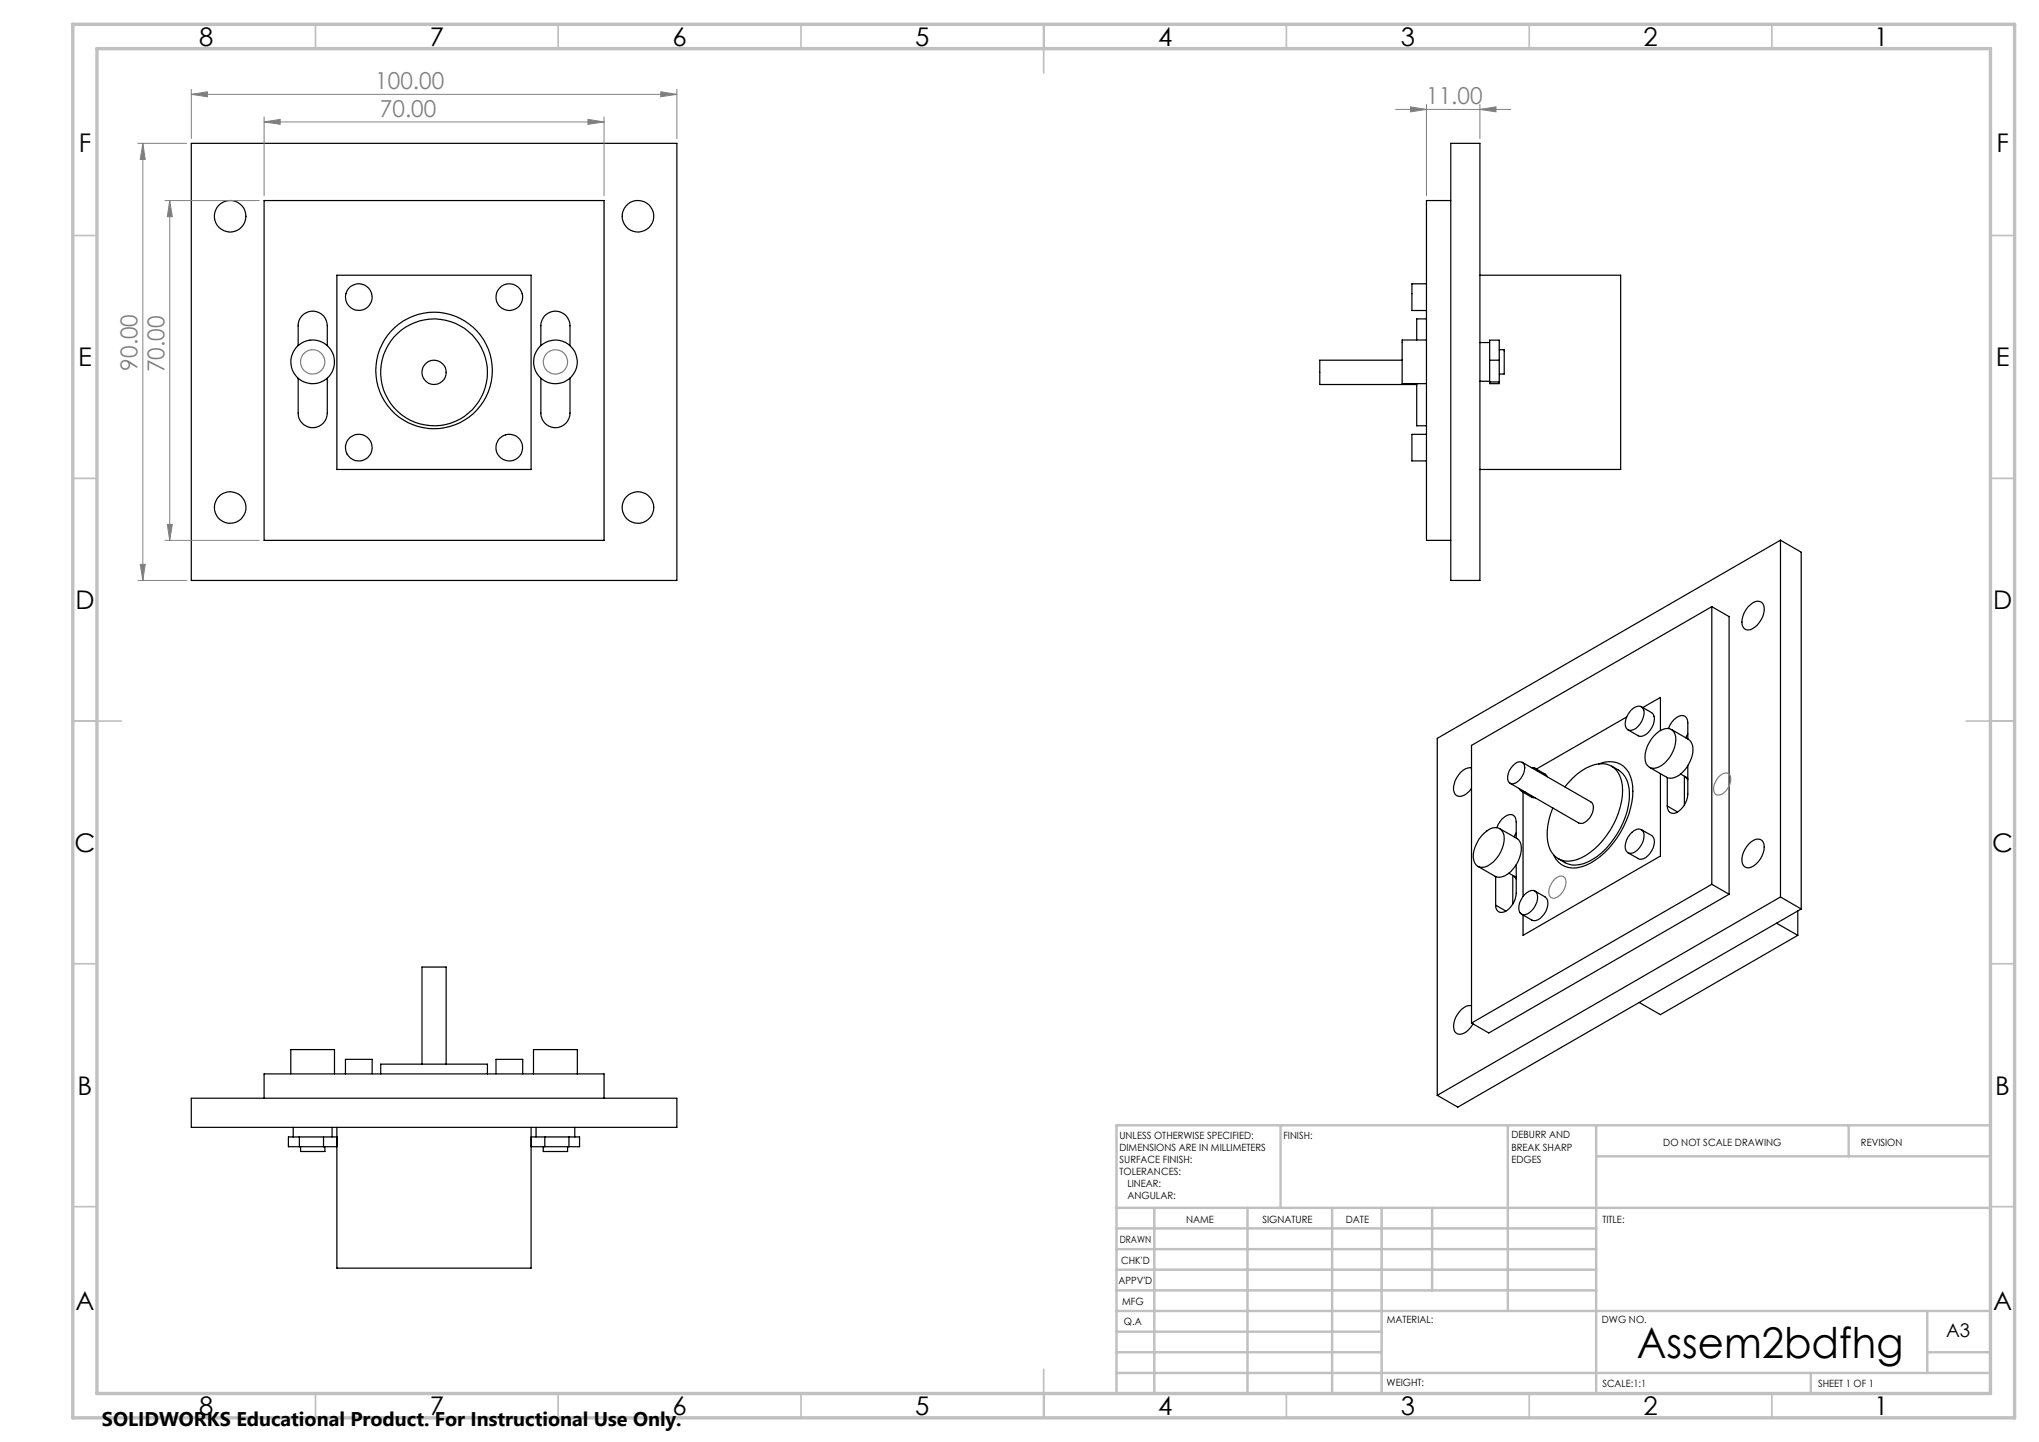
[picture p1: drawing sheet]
<svg xmlns="http://www.w3.org/2000/svg" width="420mm" height="297mm" viewBox="0 0 420 297" stroke-linecap="round" stroke-linejoin="round" font-family="sans-serif">
<g fill="none" stroke="#000" stroke-width=".25">
<path d="M39.4 29.5h100v90.1h-100zM298.8 29.5h6v90.1h-6zM54.4 41.3h70v70h-70zM69.4 56.7h40v40h-40zM293.8 58.5h-3v5.5h3M298.8 41.3h-5v70h5M304.8 56.7h29v40h-29M61.4 71.2v-4.1a3 3 0 0 1 3-3 3 3 0 0 1 3 3v4.1M61.4 77.9v7.2a3 3 0 0 0 3 3 3 3 0 0 0 3-3v-7.2M111.4 71.2v-4.1a3 3 0 0 1 3-3 3 3 0 0 1 3 3v4.1M111.4 77.9v7.2a3 3 0 0 0 3 3 3 3 0 0 0 3-3v-7.2M288.8 74.2h-16.9v5h19.9"/>
<path d="M291.8 79v8.7h2M293.8 65.7h-2v4.3M293.8 70h-5v9h5M304.8 70.6h2M304.8 78.5h2M306.8 74.2h2M306.8 70.1h2v8.9h-2zM306.8 78.7h2M308.8 72h1v5h-1M293.8 89.5h-3v5.4h3M366.7 111.3v73.4M366.7 111.3l4.3 2.4v73.5"/>
<path d="M366.7 111.3l-70.6 40.8v73.5M352.6 125l-49.5 28.5v57.2M352.6 125v57.1M352.6 125l3.6 2v57.2M360 125.1a2.36 2.36 0 0 1 2.8-1.1 2.49 2.49 0 0 1 .3 3 4.1 4.1 0 0 1-3.1 2.7 1.62 1.62 0 0 1-1.2-2.2 5.5 5.5 0 0 1 1.2-2.4zM303.1 158.2a2.98 2.98 0 0 0-3.1 2 2.91 2.91 0 0 0 0 3.7 2.36 2.36 0 0 0 2.8-1.1l.3-.5M311.6 157.8a1.74 1.74 0 0 1 2-.8 2.16 2.16 0 0 1 0 2.8 2.35 2.35 0 0 1-2.4 1.6 1.87 1.87 0 0 1-.3-2.6zM313.5 157l14.2 8.2a1.79 1.79 0 0 1 .3 2.2 3.3 3.3 0 0 1-2.3 2.2l-.5-.1-14.2-8.2M315.5 158.1a.96 .96 0 0 1 1.1 .6M316.2 158.2l2.2 1.3 .3 .5M329.4 157.3a4.7 4.7 0 0 1 6.7 3.5 16.7 16.7 0 0 1-3.9 12.9 12.8 12.8 0 0 1-7.4 5 4.3 4.3 0 0 1-4.8-2.6M332 157.8a5.6 5.6 0 0 1 3.6 5.9 16.8 16.8 0 0 1-8.4 13.8 5.4 5.4 0 0 1-6.2-.7"/>
<path d="M335.1 147.7l-18.6 10.7M336 146.3a1.96 1.96 0 0 1 2.1-.7 2.33 2.33 0 0 1 .1 3 2.48 2.48 0 0 1-2.9 1.7 2.33 2.33 0 0 1-.1-3zM338.1 145.6l2.1 1.2a1.95 1.95 0 0 1 .4 2.4 3.3 3.3 0 0 1-2.9 2.5l-2.4-1.4M338.4 145.7l3.6-2.1v6.9M341.2 151.1a2.69 2.69 0 0 1 3.2-.8 3.1 3.1 0 0 1 .6 3.5 6.5 6.5 0 0 1-3.9 4.4 1.83 1.83 0 0 1-2.3-2.2 6.7 6.7 0 0 1 2.4-4.9zM342 159.3v17l-28.3 16.3v-4.1M343.7 150a3.6 3.6 0 0 1 3-2.6 1.37 1.37 0 0 1 1 1.5v3.3M344.3 150.2l3.5 2.1a2.66 2.66 0 0 1 .9 2.8 6.7 6.7 0 0 1-4 5.1l-.6 .1-.8-.2-3.5-2.1M346.2 159.4l1.5 .9M347 159.9v5.9M347.7 157.7v5.9a4.3 4.3 0 0 1-2.9 3.9 1.27 1.27 0 0 1-1.4-1.5M347.7 151.1l-.5 .9"/>
<path d="M305.7 171.6a2.77 2.77 0 0 1 3.2-.9 2.88 2.88 0 0 1 .8 3.3 6.7 6.7 0 0 1-3.8 4.6 1.86 1.86 0 0 1-2.4-2.1 7 7 0 0 1 2.2-4.9zM308.3 170.5a3.7 3.7 0 0 1 3.1-2.7 1.38 1.38 0 0 1 .9 1.5v3.3M308.9 170.7l3.6 2a2.47 2.47 0 0 1 .8 2.6 6.6 6.6 0 0 1-3.9 5.3l-1 .1-.5-.2-3.5-2.1M310.8 179.8l1.5 .9M312.3 178.1v5.9a4.3 4.3 0 0 1-2.9 3.9 1.21 1.21 0 0 1-1.3-1.5M312.3 171.6l-.4 .8M312.9 162.4a1 1 0 0 0 1.2 .7M313.4 163l2.1 1.2 .7 .1M313.7 163.2v21.4M322.3 162.1a11.3 11.3 0 0 1 7.1-4.8 4.1 4.1 0 0 1 4.6 3.6 15.4 15.4 0 0 1-3.8 12.1 10.6 10.6 0 0 1-7.1 4.4 4.3 4.3 0 0 1-4.3-4 13 13 0 0 1 1.1-7M336.1 171.4a1.69 1.69 0 0 1 2.1-.4 2.92 2.92 0 0 1-.5 3.6 1.84 1.84 0 0 1-2.5 .9 2.57 2.57 0 0 1 .1-3zM338.1 170.9l2.1 1.2a2.08 2.08 0 0 1 .3 2.6 3.2 3.2 0 0 1-2.9 2.2l-2.3-1.3"/>
<path d="M343.4 160.2v5.8M343.4 166l2.1 1.2M347.3 160.1l.4 .5M360.3 173.8a1.97 1.97 0 0 1 2.6-.7 3.2 3.2 0 0 1-.3 3.8 3.1 3.1 0 0 1-2.8 1.8 1.86 1.86 0 0 1-.9-2.5 5.6 5.6 0 0 1 1.4-2.4zM308.1 180.5v5.9M308.1 186.4l2.1 1.2M311.6 180.3v5.9M311.9 180.5l.4 .5M314 184.3a2 2 0 0 1 2.2-.8 2.33 2.33 0 0 1 .1 3 3 3 0 0 1-2.6 1.9 1.71 1.71 0 0 1-.7-2.5zM316.2 183.5l2.1 1.2a1.92 1.92 0 0 1 .4 2.4 3.9 3.9 0 0 1-2.4 2.5l-.8-.1-2.1-1.2M352.6 182.1l-49.5 28.6M352.6 182.1l3.6 2.1"/>
<path d="M356.2 184.2l-49.5 28.6-3.6-2.1M365.9 190.1l4.4 2.5M366.7 184.7l4.3 2.5M366.7 184.7l-70.6 40.9M370.3 192.6l-28.3 16.4-4.4-2.5M370.3 187.6v5M371 187.2l-70.7 40.8-4.2-2.4M86.9 219.2v-20h5v20M303.1 207.1a3.4 3.4 0 0 0-3.2 2.4 2.97 2.97 0 0 0 0 3.2 2 2 0 0 0 2.6-.6l.9-1.2M39.4 226.2h100v6h-100zM54.4 226.2v-5h70v5M59.9 221.2v-5h9v5"/>
<path d="M60.4 232.2v2M61.7 234.2v2M61.9 236.2v1h5v-1M66.6 234.2v2M68.4 232.2v2M69.4 232.2v29h40v-29M69.4 234.2h-10v2h10M71.2 221.2v-3h5.5v3M78.4 221.2v-2h22v2M102.2 221.2v-3h5.5v3M109.4 234.2h10v2h-10zM109.9 221.2v-5h9v5"/>
<path d="M110.4 232.2v2M111.9 236.2v1h5v-1M112.2 234.2v2M117.2 234.2v2M118.4 232.2v2"/>
<circle cx="47.4" cy="44.5" r="3.2"/>
<circle cx="131.4" cy="44.5" r="3.2"/>
<circle cx="64.4" cy="74.5" r="4.5"/>
<circle cx="73.9" cy="61.2" r="2.74"/>
<circle cx="89.4" cy="76.7" r="2.5"/>
<circle cx="89.4" cy="76.7" r="11"/>
<circle cx="89.4" cy="76.3" r="12"/>
<circle cx="104.9" cy="61.2" r="2.75"/>
<circle cx="114.4" cy="74.5" r="4.5"/>
<circle cx="73.9" cy="92.2" r="2.74"/>
<circle cx="104.9" cy="92.2" r="2.74"/>
<circle cx="47.4" cy="104.5" r="3.3"/>
<circle cx="131.4" cy="104.5" r="3.2"/>
</g>
<path d="M39.4 18.4v10.1M39.4 19.4h100M136.1 18.9l3.3 .5-3.3 .5zM139.4 18.4v10.1" fill="none" stroke="#808080" stroke-width=".21"/>
<g fill="none" stroke="#c0c0c0" stroke-width=".35">
<path d="M65 5v5M115 5v5M165 5v5M215 5v10M265 5v5M315 5v5M365 5v5M15 48.5h5M410 48.5h5M15 98.5h5M410 98.5h5M15 148.5h10"/>
<path d="M405 148.5h10M15 198.5h5M410 198.5h5M15 248.5h5M410 248.5h5M65 287v5M115 287v5M165 287v5M215 282v10M265 287v5M315 287v5M365 287v5"/>
</g>
<g fill="none" stroke="#c0c0c0" stroke-width=".5">
<path d="M263.8 231.8v17M310.6 231.8v38.2M328.8 231.8v55.2M328.8 238.2h81.2M380.8 231.8v6.4M410 231.8h-180v55.2M230 248.8h180M230 257.3h98.8M230 253h98.8M237.8 248.8v38.2M257 248.8v38.2M274.4 248.8v38.2"/>
<path d="M284.6 248.8v38.2M295 248.8v17M230 265.8h98.8M230 261.5h98.8M230 278.5h54.6M230 274.3h54.6M230 270h180M397 278.5h13M397 270v12.8M230 282.8h180M373 282.8v4.2"/>
</g>
<path d="M15 5h400v287h-400zM20 10h390v277h-390z" fill="none" stroke="#c0c0c0" stroke-width=".7"/>
<path d="M136.1 18.9l3.3 .5-3.3 .5z" fill="#808080"/>
<path d="M39.4 19.4l3.3-.5v1z" fill="none" stroke="#808080" stroke-width=".21"/>
<path d="M39.4 19.4l3.3-.5v1z" fill="#808080"/>
<path d="M28.4 29.5h10M29.4 29.5l.5 3.3h-1zM29.4 29.5v90.1M28.4 119.6h10" fill="none" stroke="#808080" stroke-width=".21"/>
<path d="M29.4 29.5l.5 3.3h-1z" fill="#808080"/>
<path d="M28.9 116.2h1l-.5 3.4z" fill="none" stroke="#808080" stroke-width=".21"/>
<path d="M28.9 116.2h1l-.5 3.4z" fill="#808080"/>
<path d="M34 41.3h19.4M35 41.3l.5 3.3h-1zM35 41.3v70M34 111.3h19.4" fill="none" stroke="#808080" stroke-width=".21"/>
<path d="M35 41.3l.5 3.3h-1z" fill="#808080"/>
<path d="M34.5 108h1l-.5 3.3z" fill="none" stroke="#808080" stroke-width=".21"/>
<path d="M34.5 108h1l-.5 3.3z" fill="#808080"/>
<path d="M54.4 24.1v16.2M54.4 25.1h70M121.1 24.6l3.3 .5-3.3 .5zM124.4 24.1v16.2" fill="none" stroke="#808080" stroke-width=".21"/>
<path d="M121.1 24.6l3.3 .5-3.3 .5z" fill="#808080"/>
<path d="M54.4 25.1l3.3-.5v1z" fill="none" stroke="#808080" stroke-width=".21"/>
<path d="M54.4 25.1l3.3-.5v1z" fill="#808080"/>
<g fill="none" stroke="#808080" stroke-width=".25">
<circle cx="64.4" cy="74.5" r="2.49"/>
<circle cx="114.4" cy="74.5" r="2.49"/>
</g>
<path d="M287.5 22.5h23.7M290.5 22l3.3 .5-3.3 .5zM293.8 21.5v18.8M304.8 21.5v7" fill="none" stroke="#808080" stroke-width=".21"/>
<path d="M290.5 22l3.3 .5-3.3 .5z" fill="#808080"/>
<path d="M304.8 22.5l3.4-.5v1z" fill="none" stroke="#808080" stroke-width=".21"/>
<path d="M304.8 22.5l3.4-.5v1z" fill="#808080"/>
<path d="M354 160a1.47 1.47 0 0 1 2.3-.3 3.3 3.3 0 0 1-2.3 4.1 1.24 1.24 0 0 1-1-1.8l.2-.7zM320.1 181.2a1.38 1.38 0 0 1 2.2-.4 3.3 3.3 0 0 1-1.8 4.1 1.06 1.06 0 0 1-1.2-.2 1.06 1.06 0 0 1-.2-1.2l.2-1z" fill="none" stroke="#808080" stroke-width=".25"/>
<text font-size="8.7" x="337.2" y="279.6">Assem2bdfhg</text>
<g font-size="5.3">
<text x="41" y="9.5">8</text>
<text x="88.5" y="9.5">7</text>
<text x="138.5" y="9.5">6</text>
<text x="188.5" y="9.5">5</text>
<text x="238.5" y="9.5">4</text>
<text x="288.5" y="9.5">3</text>
<text x="338.5" y="9.5">2</text>
<text x="386" y="9.5">1</text>
<text x="16.2" y="31.2">F</text>
<text x="411.2" y="31.2">F</text>
<text x="16.1" y="75.4">E</text>
<text x="411.1" y="75.4">E</text>
<text x="15.5" y="125.5">D</text>
<text x="410.5" y="125.5">D</text>
<text x="15.4" y="175.5">C</text>
<text x="410.4" y="175.5">C</text>
<text x="16" y="225.4">B</text>
<text x="411" y="225.4">B</text>
<text x="15.5" y="269.7">A</text>
<text x="410.5" y="269.7">A</text>
<text x="41" y="291.5">8</text>
<text x="88.5" y="291.5">7</text>
<text x="138.5" y="291.5">6</text>
<text x="188.5" y="291.5">5</text>
<text x="238.5" y="291.5">4</text>
<text x="288.5" y="291.5">3</text>
<text x="338.5" y="291.5">2</text>
<text x="386" y="291.5">1</text>
</g>
<g font-size="4.8" fill="#808080">
<text x="77.3" y="18.3">100.00</text>
<text x="293.8" y="21.4">11.00</text>
<text x="78.3" y="24">70.00</text>
<text x="28.3" y="76.3" transform="rotate(-90 28.3 76.3)">90.00</text>
<text x="33.9" y="76.7" transform="rotate(-90 33.9 76.7)">70.00</text>
</g>
<text font-size="4.1" x="21" y="293.7">SOLIDWORKS Educational Product. For Instructional Use Only.</text>
<text font-size="3.9" x="400.9" y="275.5">A3</text>
<g font-size="2.1">
<text x="230.6" y="234.6">UNLESS OTHERWISE SPECIFIED:</text>
<text x="230.6" y="237.1">DIMENSIONS ARE IN MILLIMETERS</text>
<text x="230.6" y="239.6">SURFACE FINISH:</text>
<text x="264.4" y="234.6">FINISH:</text>
<text x="311.3" y="234.5">DEBURR AND</text>
<text x="311.3" y="237">BREAK SHARP</text>
<text x="311.3" y="239.5">EDGES</text>
<text x="342.6" y="235.9">DO NOT SCALE DRAWING</text>
<text x="383.3" y="236.1">REVISION</text>
<text x="230.6" y="242.1">TOLERANCES:</text>
<text x="232.2" y="244.6">LINEAR:</text>
<text x="232.2" y="247.1">ANGULAR:</text>
<text x="244.3" y="252">NAME</text>
<text x="260" y="251.9">SIGNATURE</text>
<text x="277.2" y="251.9">DATE</text>
<text x="330.1" y="251.9">TITLE:</text>
<text x="230.6" y="256.1">DRAWN</text>
<text x="230.9" y="260.3">CHK'D</text>
<text x="230.4" y="264.4">APPV'D</text>
<text x="231.1" y="268.8">MFG</text>
<text x="231.5" y="273">Q.A</text>
<text x="285.6" y="272.5">MATERIAL:</text>
<text x="330" y="272.5">DWG NO.</text>
<text x="285.6" y="285.5">WEIGHT:</text>
<text x="330.1" y="285.6">SCALE:1:1</text>
<text x="374.5" y="285.6">SHEET 1 OF 1</text>
</g>
</svg>
